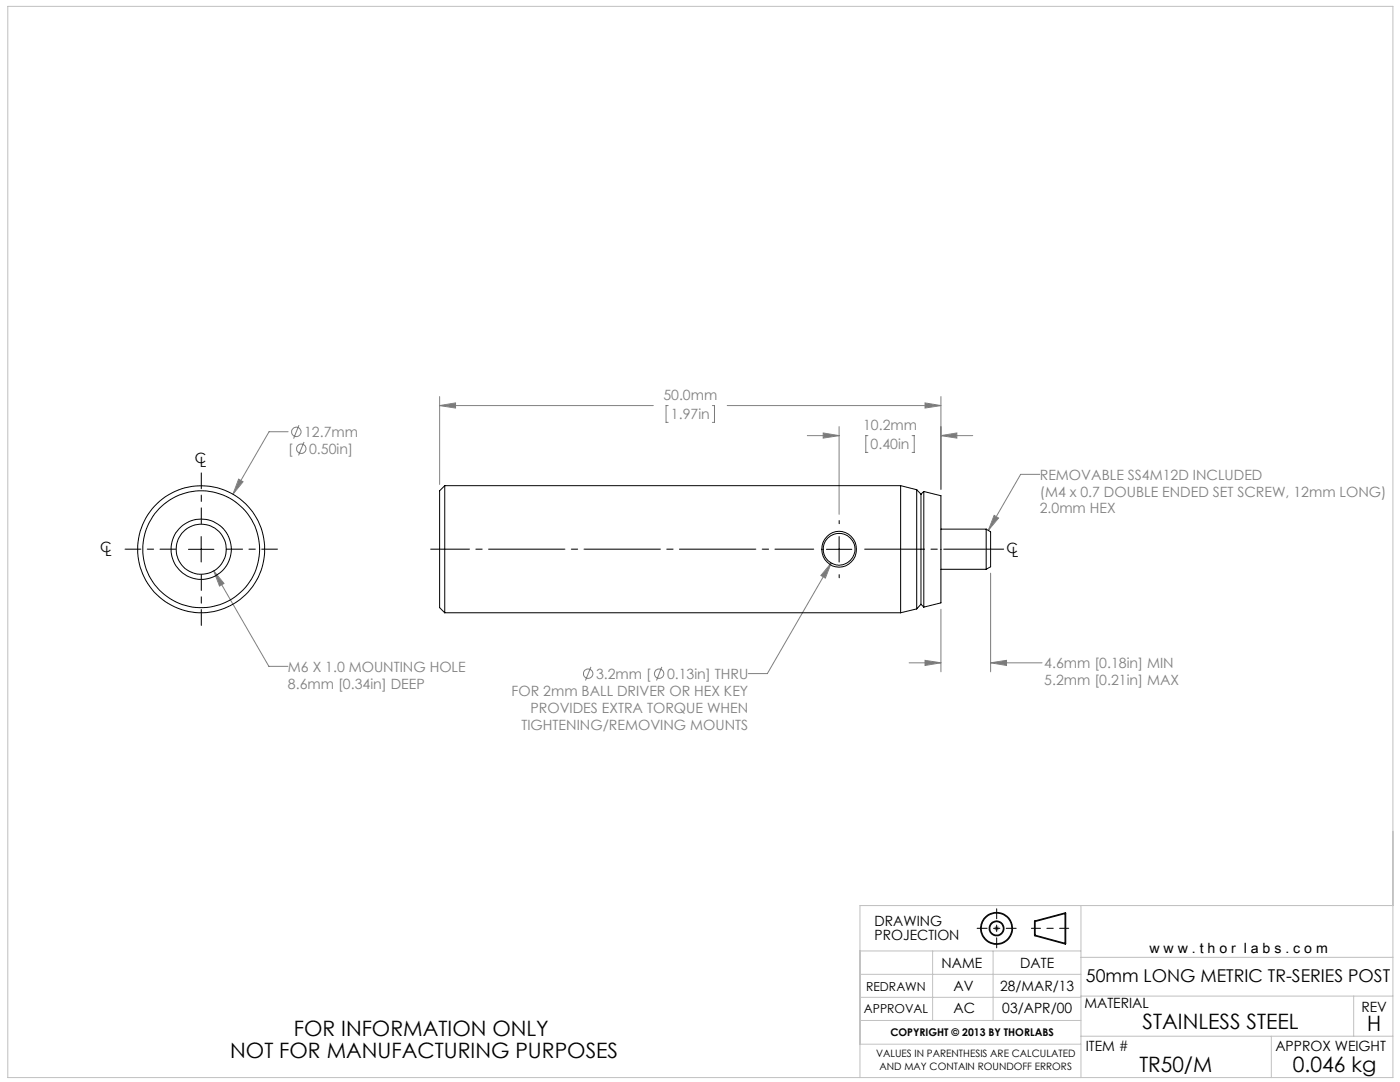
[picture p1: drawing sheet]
<svg xmlns="http://www.w3.org/2000/svg" width="279mm" height="216mm" viewBox="0 0 279 216" stroke-linecap="round" stroke-linejoin="round" font-family="sans-serif">
<g fill="none" stroke="#000" stroke-width=".35">
<path d="M206.5 183.8l6.1-1.6v6.1l-6.1-1.6z"/>
<circle cx="198.9" cy="185.2" r="3.1"/>
<circle cx="198.9" cy="185.2" r="1.4"/>
</g>
<g fill="none" stroke="#808080" stroke-width=".2">
<path d="M87.7 79.1v17.6M187.8 79.1v18.5M47.6 95.6l.9 .5-2 2.5zM57.5 86.1h-3.8l-7.2 12.5M59.7 84.8l-1.1 2.7M60.7 88.2l-1.1 2.7M87.7 80.9l3.2-.5v1zM87.7 80.9h42.7M133.3 80.9h-.4v3.4h.4M142.2 80.9h.4v3.4h-.4M145.1 80.9h42.7M161.1 86.9h6.4"/>
<path d="M164.3 86.4l3.2 .5-3.2 .5zM167.5 85.1v17.5M173.2 86.9h-.4v3.4h.4M182 86.9h.5v3.4h-.5M184.6 80.4l3.2 .5-3.2 .5zM187.8 86.9l3.2-.5v1zM187.8 86.9h6.3M207.5 94.7h-3.8l-6.5 11.1M42.7 113.9l2 2.5-.9 .5zM42.7 113.9l11 19.1h3.8M165.9 112.4l-1.2 3-.9-.6zM165.9 112.4l-12.8 22h-3.8"/>
<path d="M197.7 114.4v19.7M198.4 102.8l.9 .6-2.1 2.4zM117.9 133.1l-1.1 2.7M132.1 133.1l-1.1 2.7M181.4 132.3h6.4M184.6 131.8l3.2 .5-3.2 .5zM187.8 121.6v12.5M197.7 132.3l3.2-.5v1zM197.7 132.3h10.3M198.4 185.2h1M198.5 184.9l.7 .7M198.9 184.7v1"/>
<path d="M199.2 184.9l-.7 .7"/>
<circle cx="59.1" cy="86.2" r=".95"/>
<circle cx="60.1" cy="89.5" r=".95"/>
<circle cx="117.4" cy="134.4" r=".94"/>
<circle cx="131.6" cy="134.4" r=".94"/>
</g>
<path d="M205.8 185.2h7.5" fill="none" stroke="#000" stroke-width=".2" stroke-dasharray="15.2 1.3 1.3 1.3" stroke-dashoffset="13.4"/>
<path d="M195 185.2h7.8M198.9 181.3v7.8" fill="none" stroke="#000" stroke-width=".2" stroke-dasharray="15.2 1.3 1.3 1.3" stroke-dashoffset="13.2"/>
<g fill="none" stroke="#c0c0c0" stroke-width=".2">
<path d="M1.6 1.3h276.4v213.7h-276.4zM171.6 189.8h44.1M171.6 199h44.1M171.6 194.4h44.1M186.1 189.8v13.8M198.2 189.8v13.8M215.7 198.8h62.3M215.7 180.7v34.3M215.7 191h62.3M270.2 198.8v8M278 180.7h-106.4v34.3M171.6 203.6h44.1"/>
<path d="M171.6 208.4h44.1M215.7 206.8h62.3M253.7 206.8v8.2"/>
</g>
<path d="M167.5 104.5v-.6M167.5 114.7v.6" fill="none" stroke="#000" stroke-width=".2" stroke-dasharray="15.2 1.3 1.3 1.3"/>
<path d="M162.4 109.6h-76.5" fill="none" stroke="#000" stroke-width=".2" stroke-dasharray="15.2 1.3 1.3 1.3" stroke-dashoffset="7.5"/>
<path d="M172.6 109.6h27.7" fill="none" stroke="#000" stroke-width=".2" stroke-dasharray="15.2 1.3 1.3 1.3" stroke-dashoffset="3.3"/>
<path d="M35.1 109.6h-10.1M40.2 104.5v-10.1M40.2 114.7v10.1M45.3 109.6h10.1" fill="none" stroke="#000" stroke-width=".2" stroke-dasharray="15.2 1.3 1.3 1.3" stroke-dashoffset="12.1"/>
<path d="M37.6 109.6h5.1M40.1 107.1v5M164.9 109.6h5.1M167.5 107.1v5" fill="none" stroke="#000" stroke-width=".2"/>
<path d="M184.6 131.8l3.2 .5-3.2 .5zM197.7 132.3l3.2-.5v1zM187.8 86.9l3.2-.5v1zM164.3 86.4l3.2 .5-3.2 .5zM184.6 80.4l3.2 .5-3.2 .5zM87.7 80.9l3.2-.5v1zM165.9 112.4l-2.1 2.4 .9 .6zM198.4 102.8l.9 .6-2.1 2.4zM47.6 95.6l-1.1 3 2-2.5zM42.7 113.9l1.1 3 .9-.5z" fill="#808080"/>
<g fill="none" stroke="#000" stroke-width=".2">
<path d="M88.8 96.9v25.4M88.8 96.9l-1.1 1v23.3l1.1 1.1M88.8 96.9h90.9M179.7 96.9v25.4M179.7 96.9l3.3 .8M183 97.7v23.8M183 97.7l.8 .9M183.8 98.6v22M184.4 98.1v23M184.4 98.1l3.4 .8v21.4l-3.4 .8M184.4 98.1l-.6 .5M165 107.1a3.5 3.5 0 0 1 5.2 .3 3.5 3.5 0 0 1-.8 5.2 3.5 3.5 0 0 1-4.7-.8 3.5 3.5 0 0 1 .3-4.7z"/>
<path d="M187.8 113.6h9M187.8 105.6h9M196.8 105.6v8M196.8 105.6l.9 .5v7l-.9 .5M88.8 122.3h90.9M183 121.5l-3.3 .8M183.8 120.6l-.8 .9M183.8 120.6l.6 .5"/>
<circle cx="40.2" cy="109.6" r="12.7"/>
<circle cx="40.2" cy="109.6" r="5"/>
<circle cx="40.2" cy="109.6" r="6"/>
<circle cx="40.2" cy="109.6" r="11.7"/>
<circle cx="167.5" cy="109.6" r="3.2"/>
</g>
<g font-size="4.2">
<text x="58.6" y="206.8">FOR INFORMATION ONLY</text>
<text x="228" y="205.2">STAINLESS STEEL</text>
<text x="272.9" y="205.8">H</text>
<text x="45.9" y="211">NOT FOR MANUFACTURING PURPOSES</text>
<text x="227.4" y="213.9">TR50/M</text>
<text x="258" y="213.9">0.046 kg</text>
</g>
<text font-size="3.5" x="216.7" y="195.9">50mm LONG METRIC TR-SERIES POST</text>
<g font-size="2.8" fill="#808080">
<text x="132.4" y="79.9">50.0mm</text>
<text x="133.9" y="83.7">1.97in</text>
<text x="60.7" y="87.2">12.7mm</text>
<text x="172.3" y="85.9">10.2mm</text>
<text x="173.8" y="89.7">0.40in</text>
<text x="57.5" y="90.6">[</text>
<text x="61.7" y="90.6">0.50in]</text>
<text x="207.5" y="95.7">REMOVABLE SS4M12D INCLUDED</text>
<text x="207.5" y="99.1">(M4 x 0.7 DOUBLE ENDED SET SCREW, 12mm LONG)</text>
<text x="207.5" y="102.5">2.0mm HEX</text>
<text x="57.5" y="134">M6 X 1.0 MOUNTING HOLE</text>
<text x="57.5" y="137.4">8.6mm [0.34in] DEEP</text>
<text x="119" y="135.5">3.2mm [</text>
<text x="133.1" y="135.5">0.13in] THRU</text>
<text x="208.4" y="133.3">4.6mm [0.18in] MIN</text>
<text x="208.4" y="136.7">5.2mm [0.21in] MAX</text>
<text x="102.1" y="138.8">FOR 2mm BALL DRIVER OR HEX KEY</text>
<text x="105.9" y="142.2">PROVIDES EXTRA TORQUE WHEN</text>
<text x="104.1" y="145.6">TIGHTENING/REMOVING MOUNTS</text>
</g>
<g font-size="2.8">
<text x="38.9" y="92.4">C</text>
<text x="39.9" y="93.2">L</text>
<text x="20" y="110.1">C</text>
<text x="21" y="110.9">L</text>
<text x="200.9" y="110.3">C</text>
<text x="201.9" y="111.1">L</text>
<text x="174.5" y="184.8">DRAWING</text>
<text x="174.5" y="187.6">PROJECTION</text>
<text x="229.4" y="190.2">w w w . t h o r l a b s . c o m</text>
<text x="187.9" y="193.2">NAME</text>
<text x="190.3" y="197.7">AV</text>
<text x="199.6" y="197.7">28/MAR/13</text>
<text x="203.6" y="193.2">DATE</text>
<text x="190.3" y="202.2">AC</text>
<text x="200" y="202.2">03/APR/00</text>
<text x="216.4" y="201.2">MATERIAL</text>
<text x="271.7" y="201.8">REV</text>
<text x="216.7" y="209.7">ITEM #</text>
<text x="254.5" y="209.7">APPROX WEIGHT</text>
</g>
<g font-size="2.5">
<text x="172.9" y="197.7">REDRAWN</text>
<text x="172.4" y="202.2">APPROVAL</text>
</g>
<text font-size="2.1" x="177.7" y="206.8">COPYRIGHT © 2013 BY THORLABS</text>
<g font-size="2">
<text x="174.8" y="211">VALUES IN PARENTHESIS ARE CALCULATED</text>
<text x="175.5" y="213.5">AND MAY CONTAIN ROUNDOFF ERRORS</text>
</g>
</svg>
